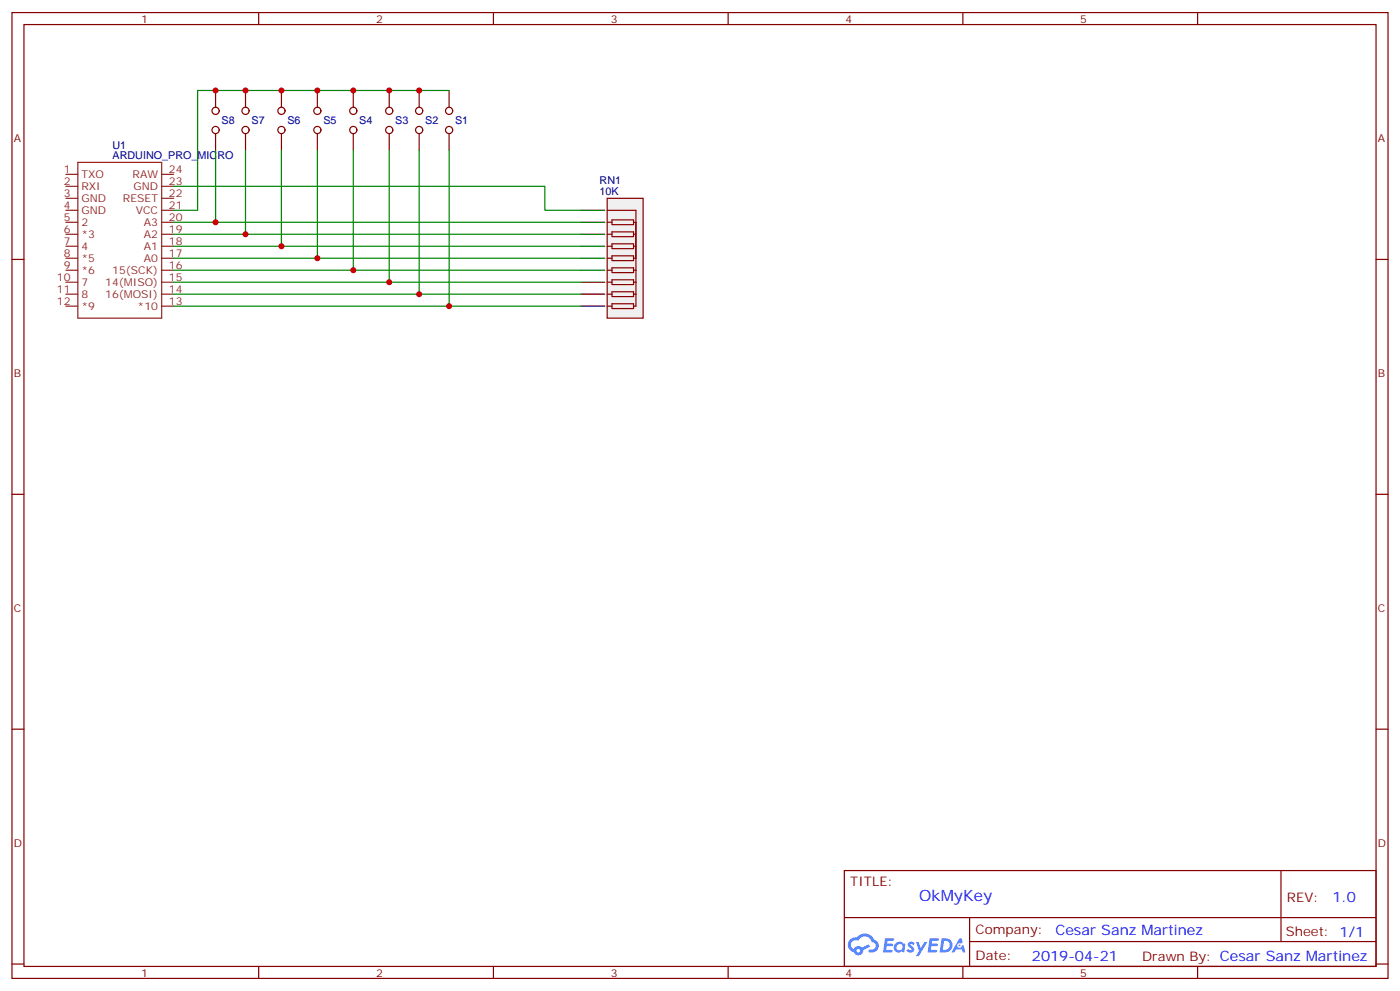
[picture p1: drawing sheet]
<svg xmlns="http://www.w3.org/2000/svg" width="412mm" height="292mm" viewBox="0 0 412 292" stroke-linecap="round" stroke-linejoin="round" font-family="sans-serif">
<g fill="none" stroke="#870000" stroke-width=".35">
<path d="M3.5 3.7h405.4v284.3h-405.4zM7.1 7.2h398.2v277.3h-398.2zM76.2 3.7v3.5M145.3 3.7v3.5M214.5 3.7v3.5M283.6 3.7v3.5M352.8 3.7v3.5M3.5 76.4h3.6M405.3 76.4h3.6M3.5 145.5h3.6M405.3 145.5h3.6M3.5 214.7h3.6"/>
<path d="M405.3 214.7h3.6M248.7 256.3h156.6v28.2h-156.6zM377.3 256.3v20.9M248.7 270.1h156.5M285.6 277.2h119.6M285.6 270.1v14.2M3.5 283.8h3.6M76.2 284.5v3.5M145.3 284.5v3.5M214.5 284.5v3.5M283.6 284.5v3.5M352.8 284.5v3.5"/>
<path d="M405.3 283.8h3.6"/>
</g>
<g fill="#5487ff">
<path d="M267.7 277.5a1.22 1.22 0 0 1 1.7 .2l-.4 .6a.47 .47 0 0 0-.3-.4 .47 .47 0 0 0-.5 .2l.1 .2a1.14 1.14 0 0 1 .8 1.8 1.14 1.14 0 0 1-1.9 0l-.2-.2 .5-.6 .7 .5a.29 .29 0 0 0 .3-.3 .29 .29 0 0 0-.2-.3 1.04 1.04 0 0 1-.6-1.7z"/>
<path d="M260.7 276.2h2.4l.3 .2-.2 .5-1.8 .1-.1 .8h1.5l.3 .4-.3 .4h-1.6l-.2 1.1h1.7l.2 .3-.2 .3-2.6 .1z"/>
<path d="M273.8 276.2h2.4l.3 .2-.1 .5-1.8 .1-.2 .8h1.6l.3 .4-.4 .4-1.6-.1-.1 1.1 1.7 .1 .2 .3-.2 .3-2.6 .1z"/>
<path d="M282.6 276.2h.7l.3 1.3-.6 .3a.69 .69 0 0 0-1 .3 .69 .69 0 0 0 .4 .9 .69 .69 0 0 0 .9-.6l.5-.2 .6 2.2h-.8l-.2-.9h-1.8l-.5 .9h-.8z"/>
<path d="M269.8 277.3h.8l.6 1.8 1.1-1.8h.9l-2.6 4.2h-.8l.9-1.5z"/>
<path d="M277.4 276.2l-.6 4.2h1.3a2.11 2.11 0 0 0 2.5-2.1 2.11 2.11 0 0 0-2.5-2.1zM278.1 277a1.39 1.39 0 0 1 1.7 1.4 1.39 1.39 0 0 1-1.8 1.2h-.3z"/>
<path d="M263.7 277.8a1.54 1.54 0 0 0-.1 2.2 1.54 1.54 0 0 0 2.2 .1l.6 .3 .3-2.3-.2-.3h-.4a1.49 1.49 0 0 0-2.4 0zM264 278.8a.94 .94 0 0 1 1.8 0 .94 .94 0 0 1-1.8 0z"/>
<path d="M250.4 276.6a2.18 2.18 0 0 0 1.1 3.7 1.44 1.44 0 0 0 1.6 .9 1.44 1.44 0 0 0 1.2-1.4l2-1.1-.5-.7-1.9 1a1.47 1.47 0 0 0-2.4 .4 1.39 1.39 0 0 1-.7-1.9 1.39 1.39 0 0 1 2-.5 2.12 2.12 0 0 1 2.2-1.3 2.12 2.12 0 0 1 1.9 1.7 1.14 1.14 0 0 1 1.1 1.4 1.14 1.14 0 0 1-1.7 .7 .43 .43 0 0 0-.5 .4 .43 .43 0 0 0 .4 .5 1.98 1.98 0 0 0 2.5-1.2 1.98 1.98 0 0 0-1.2-2.6 3.1 3.1 0 0 0-5.3-.6l-.9 .1zM252.3 279.9a.55 .55 0 0 1 1.1 0 .55 .55 0 0 1-1.1 0z"/>
<circle cx="282.6" cy="278.3" r=".26"/>
</g>
<path d="M178.9 58.4h10.5v35.3h-10.5z" fill="#f0f0f0" stroke="#870000" stroke-width=".35"/>
<g fill="none" stroke="#870000" stroke-width=".35">
<path d="M63.5 26.6v5M63.5 39.3v5M72.3 26.6v5M72.3 39.3v5M82.9 26.6v5M82.9 39.3v5M93.5 26.6v5M93.5 39.3v5M104.1 26.6v5M104.1 39.3v5M114.7 26.6v5M114.7 39.3v5"/>
<path d="M123.5 26.6v5M123.5 39.3v5M132.3 26.6v5M132.3 39.3v5M178.9 65.4h1.4M178.9 69h1.4M178.9 72.5h1.4M178.9 76h1.4M178.9 61.9h8.4v28.2h-.7M178.9 79.6h1.4M180.3 64.7h6.3v1.4h-6.3zM180.3 68.3h6.3v1.4h-6.3z"/>
<path d="M180.3 71.8h6.3v1.4h-6.3zM180.3 75.3h6.3v1.4h-6.3zM180.3 78.8h6.3v1.5h-6.3zM186.6 65.4h.7M186.6 69h.7M186.6 72.5h.7M186.6 76h.7M186.6 79.6h.7M178.9 83.1h1.4M178.9 86.6h1.4M178.9 90.1h1.4M180.3 82.4h6.3v1.4h-6.3z"/>
<path d="M180.3 85.9h6.3v1.4h-6.3zM180.3 89.4h6.3v1.4h-6.3zM186.6 83.1h.7M186.6 86.6h.7"/>
<circle cx="63.5" cy="32.6" r="1.06"/>
<circle cx="63.5" cy="38.3" r="1.06"/>
<circle cx="72.3" cy="32.6" r="1.06"/>
<circle cx="72.3" cy="38.3" r="1.06"/>
<circle cx="82.9" cy="38.3" r="1.06"/>
<circle cx="82.9" cy="32.6" r="1.06"/>
<circle cx="93.5" cy="32.6" r="1.06"/>
<circle cx="93.5" cy="38.3" r="1.06"/>
<circle cx="104.1" cy="38.3" r="1.06"/>
<circle cx="104.1" cy="32.6" r="1.06"/>
<circle cx="114.7" cy="32.6" r="1.06"/>
<circle cx="114.7" cy="38.3" r="1.06"/>
<circle cx="123.5" cy="38.3" r="1.06"/>
<circle cx="123.5" cy="32.6" r="1.06"/>
<circle cx="132.3" cy="32.6" r="1.06"/>
<circle cx="132.3" cy="38.3" r="1.06"/>
</g>
<path d="M171.1 61.9h7.1M171.1 65.4h7.1M171.1 69h7.1M171.1 72.5h7.1M171.1 76h7.1M171.1 79.6h7.1M171.1 83.1h7.1M171.1 86.6h7.1M171.1 90.1h7.1" fill="none" stroke="#000" stroke-width=".35"/>
<g fill="none" stroke="#8c2424" stroke-width=".35">
<path d="M19.4 54.9h3.5M19.4 51.3h3.5M19.4 58.4h3.5M22.9 47.8h24.7v45.9h-24.7zM47.6 54.9h3.6M47.6 51.3h3.6M47.6 58.4h3.6M19.4 65.4h3.5M19.4 69h3.5M19.4 72.5h3.5M19.4 76h3.5M19.4 79.6h3.5"/>
<path d="M19.4 61.9h3.5M47.6 65.4h3.6M47.6 69h3.6M47.6 72.5h3.6M47.6 76h3.6M47.6 79.6h3.6M47.6 61.9h3.6M19.4 83.1h3.5M19.4 86.6h3.5M19.4 90.1h3.5M47.6 83.1h3.6M47.6 86.6h3.6"/>
<path d="M47.6 90.1h3.6"/>
</g>
<g fill="none" stroke="#008700" stroke-width=".35">
<path d="M132.3 26.6h-74.1v35.3h-7M51.2 54.9h109.3v7h10.6M63.5 44.3v21.1M72.3 44.3v24.7M82.9 44.3v28.2M93.5 44.3v31.7M104.1 44.3v35.3M114.7 44.3v38.8M123.5 44.3v42.3M132.3 44.3v45.8M51.2 65.4h119.9M51.2 69h119.9"/>
<path d="M51.2 72.5h119.9M51.2 76h119.9M51.2 79.6h119.9M51.2 83.1h119.9M51.2 86.6h119.9M51.2 90.1h119.9"/>
</g>
<g fill="#c00">
<circle cx="132.3" cy="90.1" r=".88"/>
<circle cx="114.7" cy="83.1" r=".88"/>
<circle cx="93.5" cy="76" r=".88"/>
<circle cx="72.3" cy="69" r=".88"/>
<circle cx="72.3" cy="26.6" r=".88"/>
<circle cx="82.9" cy="26.6" r=".88"/>
<circle cx="114.7" cy="26.6" r=".88"/>
<circle cx="104.1" cy="26.6" r=".88"/>
<circle cx="93.5" cy="26.6" r=".88"/>
<circle cx="63.5" cy="65.4" r=".88"/>
<circle cx="82.9" cy="72.5" r=".88"/>
<circle cx="104.1" cy="79.6" r=".88"/>
<circle cx="123.5" cy="86.6" r=".88"/>
<circle cx="123.5" cy="26.6" r=".88"/>
<circle cx="63.5" cy="26.6" r=".88"/>
</g>
<text font-size="4.6" fill="#00f" x="270.8" y="265.3">OkMyKey</text>
<g font-size="4.2" fill="#00f">
<text x="392.5" y="265.6">1.0</text>
<text x="310.9" y="275.1">Cesar Sanz Martinez</text>
<text x="304" y="282.9">2019-04-21</text>
</g>
<g font-size="3.9" fill="#800">
<text x="250.5" y="260.9">TITLE:</text>
<text x="379.1" y="265.6">REV:</text>
<text x="287.4" y="275.1">Company:</text>
<text x="378.7" y="275.7">Sheet: 1/1</text>
<text x="287.4" y="282.8">Date:</text>
<text x="336.4" y="282.8">Drawn By: Cesar Sanz Martinez</text>
</g>
<g font-size="3.2" fill="#800">
<text x="41.6" y="6.7">1</text>
<text x="110.8" y="6.7">2</text>
<text x="179.9" y="6.7">3</text>
<text x="249.1" y="6.7">4</text>
<text x="318.2" y="6.7">5</text>
<text x="4.1" y="41.8">A</text>
<text x="405.9" y="41.8">A</text>
<text x="4.1" y="110.9">B</text>
<text x="405.9" y="110.9">B</text>
<text x="4.1" y="180.1">C</text>
<text x="405.9" y="180.1">C</text>
<text x="4.1" y="249.2">D</text>
<text x="405.9" y="249.2">D</text>
<text x="41.6" y="287.5">1</text>
<text x="110.8" y="287.5">2</text>
<text x="179.9" y="287.5">3</text>
<text x="249.1" y="287.5">4</text>
<text x="318.2" y="287.5">5</text>
</g>
<g font-size="3.2" fill="#000080">
<text x="65.3" y="36.6">S8</text>
<text x="74.1" y="36.6">S7</text>
<text x="84.7" y="36.6">S6</text>
<text x="95.3" y="36.6">S5</text>
<text x="105.8" y="36.6">S4</text>
<text x="116.4" y="36.6">S3</text>
<text x="125.2" y="36.6">S2</text>
<text x="134.1" y="36.6">S1</text>
<text x="33.2" y="46.7">ARDUINO_PRO_MICRO</text>
<text x="33.2" y="43.8">U1</text>
<text x="176.6" y="57.3">10K</text>
<text x="176.6" y="54.2">RN1</text>
</g>
<g font-size="3.2" fill="#8d2323">
<text x="18.8" y="51">1</text>
<text x="24" y="52.4">TXO</text>
<text x="39.1" y="52.4">RAW</text>
<text x="49.7" y="51">24</text>
<text x="18.8" y="58">3</text>
<text x="18.8" y="54.5">2</text>
<text x="24" y="59.4">GND</text>
<text x="24" y="55.9">RXI</text>
<text x="36.2" y="59.4">RESET</text>
<text x="39.3" y="55.9">GND</text>
<text x="49.7" y="54.5">23</text>
<text x="49.7" y="58">22</text>
<text x="18.8" y="65.1">5</text>
<text x="18.8" y="61.6">4</text>
<text x="24" y="63">GND</text>
<text x="40" y="63">VCC</text>
<text x="49.7" y="65.1">20</text>
<text x="49.7" y="61.6">21</text>
<text x="18.8" y="68.6">6</text>
<text x="24" y="66.5">2</text>
<text x="24" y="70">*3</text>
<text x="42.4" y="70">A2</text>
<text x="42.4" y="66.5">A3</text>
<text x="49.7" y="68.6">19</text>
<text x="18.8" y="72.1">7</text>
<text x="18.8" y="75.7">8</text>
<text x="24" y="73.6">4</text>
<text x="24" y="77.1">*5</text>
<text x="42.4" y="77.1">A0</text>
<text x="42.4" y="73.6">A1</text>
<text x="49.7" y="75.7">17</text>
<text x="49.7" y="72.1">18</text>
<text x="16.8" y="82.7">10</text>
<text x="18.8" y="79.2">9</text>
<text x="24" y="80.6">*6</text>
<text x="33.1" y="80.6">15(SCK)</text>
<text x="49.7" y="82.7">15</text>
<text x="49.7" y="79.2">16</text>
<text x="16.8" y="86.3">11</text>
<text x="16.8" y="89.8">12</text>
<text x="24" y="84.1">7</text>
<text x="24" y="87.7">8</text>
<text x="31" y="87.7">16(MOSI)</text>
<text x="31" y="84.1">14(MISO)</text>
<text x="49.7" y="89.8">13</text>
<text x="49.7" y="86.3">14</text>
<text x="24" y="91.2">*9</text>
<text x="40.5" y="91.2">*10</text>
</g>
</svg>
